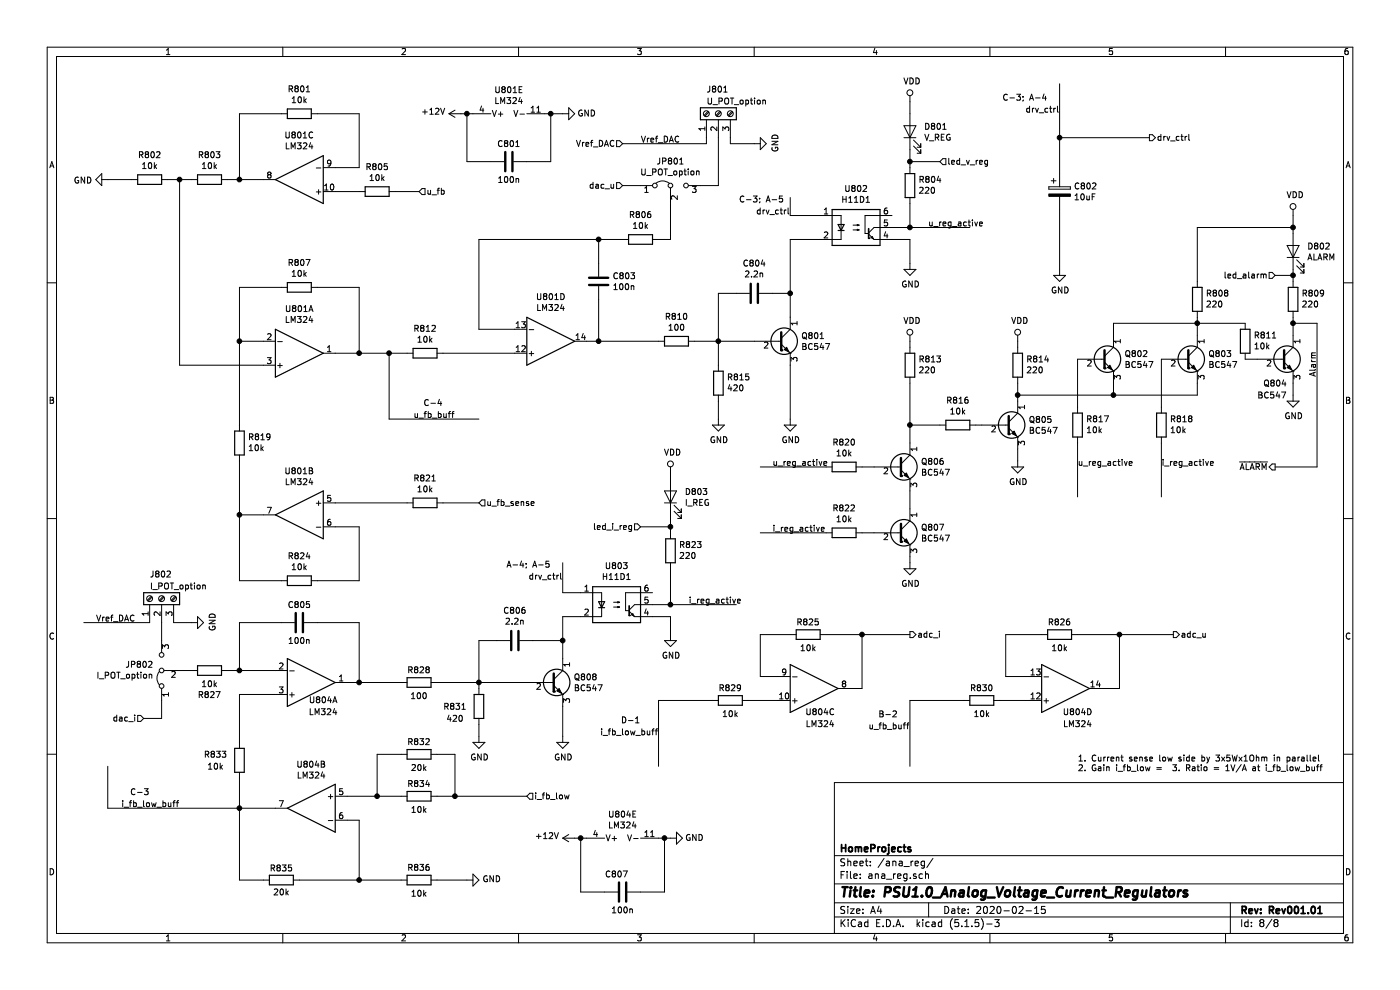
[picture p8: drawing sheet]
EESchema Schematic File Version 4
EELAYER 30 0
EELAYER END
$Descr A4 11693 8268
encoding utf-8
Sheet 8 8
Title "PSU1.0_Analog_Voltage_Current_Regulators"
Date "2020-02-15"
Rev "Rev001.01"
Comp "HomeProjects"
Comment1 ""
Comment2 ""
Comment3 ""
Comment4 ""
$EndDescr
$Comp
L Device:R R805
U 1 1
P 3150 1600
F 0 "R805" V 2943 1600 50  0000 C CNN
F 1 "10k" V 3034 1600 50  0000 C CNN
F 2 "Resistor_THT:R_Axial_DIN0309_L9.0mm_D3.2mm_P12.70mm_Horizontal" V 3080 1600 50  0001 C CNN
F 3 "~" H 3150 1600 50  0001 C CNN
	1    3150 1600
	0    1    1    0   
$EndComp
$Comp
L Device:R R812
U 1 1
P 3550 2950
F 0 "R812" V 3343 2950 50  0000 C CNN
F 1 "10k" V 3434 2950 50  0000 C CNN
F 2 "Resistor_THT:R_Axial_DIN0309_L9.0mm_D3.2mm_P12.70mm_Horizontal" V 3480 2950 50  0001 C CNN
F 3 "~" H 3550 2950 50  0001 C CNN
	1    3550 2950
	0    1    1    0   
$EndComp
$Comp
L Device:R R810
U 1 1
P 5650 2850
F 0 "R810" V 5443 2850 50  0000 C CNN
F 1 "100" V 5534 2850 50  0000 C CNN
F 2 "Resistor_THT:R_Axial_DIN0309_L9.0mm_D3.2mm_P12.70mm_Horizontal" V 5580 2850 50  0001 C CNN
F 3 "~" H 5650 2850 50  0001 C CNN
	1    5650 2850
	0    1    1    0   
$EndComp
$Comp
L Device:R R806
U 1 1
P 5350 2000
F 0 "R806" V 5143 2000 50  0000 C CNN
F 1 "10k" V 5234 2000 50  0000 C CNN
F 2 "Resistor_THT:R_Axial_DIN0309_L9.0mm_D3.2mm_P12.70mm_Horizontal" V 5280 2000 50  0001 C CNN
F 3 "~" H 5350 2000 50  0001 C CNN
	1    5350 2000
	0    1    1    0   
$EndComp
$Comp
L Device:C C803
U 1 1
P 5000 2350
F 0 "C803" H 5115 2396 50  0000 L CNN
F 1 "100n" H 5115 2305 50  0000 L CNN
F 2 "Capacitor_THT:C_Axial_L5.1mm_D3.1mm_P7.50mm_Horizontal" H 5038 2200 50  0001 C CNN
F 3 "~" H 5000 2350 50  0001 C CNN
	1    5000 2350
	1    0    0    -1  
$EndComp
$Comp
L Device:R R815
U 1 1
P 6000 3200
F 0 "R815" H 5930 3154 50  0000 R CNN
F 1 "420" H 5930 3245 50  0000 R CNN
F 2 "Resistor_THT:R_Axial_DIN0309_L9.0mm_D3.2mm_P12.70mm_Horizontal" V 5930 3200 50  0001 C CNN
F 3 "~" H 6000 3200 50  0001 C CNN
	1    6000 3200
	-1   0    0    1   
$EndComp
$Comp
L power:GND #PWR0812
U 1 1
P 6000 3500
F 0 "#PWR0812" H 6000 3250 50  0001 C CNN
F 1 "GND" H 6005 3327 50  0000 C CNN
F 2 "" H 6000 3500 50  0001 C CNN
F 3 "" H 6000 3500 50  0001 C CNN
	1    6000 3500
	1    0    0    -1  
$EndComp
Wire Wire Line
	6000 3350 6000 3500
Wire Wire Line
	6000 3050 6000 2850
Wire Wire Line
	3400 2950 3250 2950
$Comp
L Device:R R803
U 1 1
P 1750 1500
F 0 "R803" V 1543 1500 50  0000 C CNN
F 1 "10k" V 1634 1500 50  0000 C CNN
F 2 "Resistor_THT:R_Axial_DIN0309_L9.0mm_D3.2mm_P12.70mm_Horizontal" V 1680 1500 50  0001 C CNN
F 3 "~" H 1750 1500 50  0001 C CNN
	1    1750 1500
	0    1    1    0   
$EndComp
$Comp
L Device:R R801
U 1 1
P 2500 950
F 0 "R801" V 2293 950 50  0000 C CNN
F 1 "10k" V 2384 950 50  0000 C CNN
F 2 "Resistor_THT:R_Axial_DIN0309_L9.0mm_D3.2mm_P12.70mm_Horizontal" V 2430 950 50  0001 C CNN
F 3 "~" H 2500 950 50  0001 C CNN
	1    2500 950 
	0    1    1    0   
$EndComp
$Comp
L Device:R R802
U 1 1
P 1250 1500
F 0 "R802" V 1043 1500 50  0000 C CNN
F 1 "10k" V 1134 1500 50  0000 C CNN
F 2 "Resistor_THT:R_Axial_DIN0309_L9.0mm_D3.2mm_P12.70mm_Horizontal" V 1180 1500 50  0001 C CNN
F 3 "~" H 1250 1500 50  0001 C CNN
	1    1250 1500
	0    1    1    0   
$EndComp
$Comp
L power:GND #PWR0805
U 1 1
P 900 1500
F 0 "#PWR0805" H 900 1250 50  0001 C CNN
F 1 "GND" V 905 1372 50  0000 R CNN
F 2 "" H 900 1500 50  0001 C CNN
F 3 "" H 900 1500 50  0001 C CNN
	1    900  1500
	0    1    1    0   
$EndComp
Wire Wire Line
	1100 1500 900  1500
$Comp
L Device:R R821
U 1 1
P 3550 4200
F 0 "R821" V 3343 4200 50  0000 C CNN
F 1 "10k" V 3434 4200 50  0000 C CNN
F 2 "Resistor_THT:R_Axial_DIN0309_L9.0mm_D3.2mm_P12.70mm_Horizontal" V 3480 4200 50  0001 C CNN
F 3 "~" H 3550 4200 50  0001 C CNN
	1    3550 4200
	0    1    1    0   
$EndComp
$Comp
L Device:R R824
U 1 1
P 2500 4850
F 0 "R824" V 2293 4850 50  0000 C CNN
F 1 "10k" V 2384 4850 50  0000 C CNN
F 2 "Resistor_THT:R_Axial_DIN0309_L9.0mm_D3.2mm_P12.70mm_Horizontal" V 2430 4850 50  0001 C CNN
F 3 "~" H 2500 4850 50  0001 C CNN
	1    2500 4850
	0    1    1    0   
$EndComp
$Comp
L Device:R R819
U 1 1
P 2000 3700
F 0 "R819" H 1930 3654 50  0000 R CNN
F 1 "10k" H 1930 3745 50  0000 R CNN
F 2 "Resistor_THT:R_Axial_DIN0309_L9.0mm_D3.2mm_P12.70mm_Horizontal" V 1930 3700 50  0001 C CNN
F 3 "~" H 2000 3700 50  0001 C CNN
	1    2000 3700
	-1   0    0    1   
$EndComp
$Comp
L Device:R R807
U 1 1
P 2500 2400
F 0 "R807" V 2293 2400 50  0000 C CNN
F 1 "10k" V 2384 2400 50  0000 C CNN
F 2 "Resistor_THT:R_Axial_DIN0309_L9.0mm_D3.2mm_P12.70mm_Horizontal" V 2430 2400 50  0001 C CNN
F 3 "~" H 2500 2400 50  0001 C CNN
	1    2500 2400
	0    1    1    0   
$EndComp
Connection ~ 3250 2950
$Comp
L Transistor_BJT:BC547 Q801
U 1 1
P 6500 2850
F 0 "Q801" H 6691 2896 50  0000 L CNN
F 1 "BC547" H 6691 2805 50  0000 L CNN
F 2 "Package_TO_SOT_THT:TO-92_Inline" H 6700 2775 50  0001 L CIN
F 3 "http://www.fairchildsemi.com/ds/BC/BC547.pdf" H 6500 2850 50  0001 L CNN
	1    6500 2850
	1    0    0    -1  
$EndComp
$Comp
L Device:CP C802
U 1 1
P 8850 1600
F 0 "C802" H 8968 1646 50  0000 L CNN
F 1 "10uF" H 8968 1555 50  0000 L CNN
F 2 "Capacitor_THT:CP_Radial_D5.0mm_P2.00mm" H 8888 1450 50  0001 C CNN
F 3 "https://store.comet.bg/download-file.php?id=10106" H 8850 1600 50  0001 C CNN
	1    8850 1600
	1    0    0    -1  
$EndComp
$Comp
L Device:C C804
U 1 1
P 6300 2450
F 0 "C804" V 6048 2450 50  0000 C CNN
F 1 "2.2n" V 6139 2450 50  0000 C CNN
F 2 "Capacitor_THT:C_Axial_L5.1mm_D3.1mm_P7.50mm_Horizontal" H 6338 2300 50  0001 C CNN
F 3 "~" H 6300 2450 50  0001 C CNN
	1    6300 2450
	0    1    1    0   
$EndComp
$Comp
L power:GND #PWR0813
U 1 1
P 6600 3500
F 0 "#PWR0813" H 6600 3250 50  0001 C CNN
F 1 "GND" H 6605 3327 50  0000 C CNN
F 2 "" H 6600 3500 50  0001 C CNN
F 3 "" H 6600 3500 50  0001 C CNN
	1    6600 3500
	1    0    0    -1  
$EndComp
Wire Wire Line
	6600 3500 6600 3050
Wire Wire Line
	6300 2850 6000 2850
Connection ~ 6000 2850
Wire Wire Line
	6450 2450 6600 2450
Wire Wire Line
	6600 2450 6600 2650
Wire Wire Line
	6150 2450 6000 2450
Wire Wire Line
	6000 2450 6000 2850
$Comp
L power:GND #PWR0808
U 1 1
P 8850 2250
F 0 "#PWR0808" H 8850 2000 50  0001 C CNN
F 1 "GND" H 8855 2077 50  0000 C CNN
F 2 "" H 8850 2250 50  0001 C CNN
F 3 "" H 8850 2250 50  0001 C CNN
	1    8850 2250
	1    0    0    -1  
$EndComp
Wire Wire Line
	8850 1750 8850 2250
$Comp
L Device:R R835
U 1 1
P 2350 7350
F 0 "R835" V 2250 7350 50  0000 C CNN
F 1 "20k" V 2450 7350 50  0000 C CNN
F 2 "Resistor_THT:R_Axial_DIN0309_L9.0mm_D3.2mm_P12.70mm_Horizontal" V 2280 7350 50  0001 C CNN
F 3 "~" H 2350 7350 50  0001 C CNN
	1    2350 7350
	0    1    1    0   
$EndComp
$Comp
L Device:R R834
U 1 1
P 3500 6650
F 0 "R834" V 3600 6650 50  0000 C CNN
F 1 "10k" V 3384 6650 50  0000 C CNN
F 2 "Resistor_THT:R_Axial_DIN0309_L9.0mm_D3.2mm_P12.70mm_Horizontal" V 3430 6650 50  0001 C CNN
F 3 "~" H 3500 6650 50  0001 C CNN
	1    3500 6650
	0    -1   -1   0   
$EndComp
$Comp
L Device:R R832
U 1 1
P 3500 6300
F 0 "R832" V 3600 6300 50  0000 C CNN
F 1 "20k" V 3384 6300 50  0000 C CNN
F 2 "Resistor_THT:R_Axial_DIN0309_L9.0mm_D3.2mm_P12.70mm_Horizontal" V 3430 6300 50  0001 C CNN
F 3 "~" H 3500 6300 50  0001 C CNN
	1    3500 6300
	0    -1   -1   0   
$EndComp
$Comp
L Device:R R836
U 1 1
P 3500 7350
F 0 "R836" V 3600 7350 50  0000 C CNN
F 1 "10k" V 3384 7350 50  0000 C CNN
F 2 "Resistor_THT:R_Axial_DIN0309_L9.0mm_D3.2mm_P12.70mm_Horizontal" V 3430 7350 50  0001 C CNN
F 3 "~" H 3500 7350 50  0001 C CNN
	1    3500 7350
	0    -1   -1   0   
$EndComp
Wire Wire Line
	3350 6300 3150 6300
Wire Wire Line
	3150 6300 3150 6650
Wire Wire Line
	3150 6650 3350 6650
Wire Wire Line
	2200 7350 2000 7350
$Comp
L Device:R R833
U 1 1
P 2000 6350
F 0 "R833" H 1800 6400 50  0000 C CNN
F 1 "10k" H 1800 6300 50  0000 C CNN
F 2 "Resistor_THT:R_Axial_DIN0309_L9.0mm_D3.2mm_P12.70mm_Horizontal" V 1930 6350 50  0001 C CNN
F 3 "~" H 2000 6350 50  0001 C CNN
	1    2000 6350
	1    0    0    -1  
$EndComp
$Comp
L Device:R R828
U 1 1
P 3500 5700
F 0 "R828" V 3600 5700 50  0000 C CNN
F 1 "100" V 3384 5700 50  0000 C CNN
F 2 "Resistor_THT:R_Axial_DIN0309_L9.0mm_D3.2mm_P12.70mm_Horizontal" V 3430 5700 50  0001 C CNN
F 3 "~" H 3500 5700 50  0001 C CNN
	1    3500 5700
	0    -1   -1   0   
$EndComp
$Comp
L Device:R R831
U 1 1
P 4000 5900
F 0 "R831" H 3800 5900 50  0000 C CNN
F 1 "420" H 3800 5800 50  0000 C CNN
F 2 "Resistor_THT:R_Axial_DIN0309_L9.0mm_D3.2mm_P12.70mm_Horizontal" V 3930 5900 50  0001 C CNN
F 3 "~" H 4000 5900 50  0001 C CNN
	1    4000 5900
	1    0    0    -1  
$EndComp
$Comp
L power:GND #PWR0819
U 1 1
P 4000 6150
F 0 "#PWR0819" H 4000 5900 50  0001 C CNN
F 1 "GND" H 4005 5977 50  0000 C CNN
F 2 "" H 4000 6150 50  0001 C CNN
F 3 "" H 4000 6150 50  0001 C CNN
	1    4000 6150
	1    0    0    -1  
$EndComp
Wire Wire Line
	3650 5700 4000 5700
Wire Wire Line
	4000 5700 4000 5750
Wire Wire Line
	4000 6050 4000 6150
Wire Wire Line
	3650 6300 3800 6300
Wire Wire Line
	3800 6300 3800 6650
Wire Wire Line
	3800 6650 3650 6650
Connection ~ 3800 6650
$Comp
L Transistor_BJT:BC547 Q808
U 1 1
P 4600 5700
F 0 "Q808" H 4791 5746 50  0000 L CNN
F 1 "BC547" H 4791 5655 50  0000 L CNN
F 2 "Package_TO_SOT_THT:TO-92_Inline" H 4800 5625 50  0001 L CIN
F 3 "http://www.fairchildsemi.com/ds/BC/BC547.pdf" H 4600 5700 50  0001 L CNN
	1    4600 5700
	1    0    0    -1  
$EndComp
$Comp
L Device:C C806
U 1 1
P 4300 5350
F 0 "C806" V 4048 5350 50  0000 C CNN
F 1 "2.2n" V 4139 5350 50  0000 C CNN
F 2 "Capacitor_THT:C_Axial_L5.1mm_D3.1mm_P7.50mm_Horizontal" H 4338 5200 50  0001 C CNN
F 3 "~" H 4300 5350 50  0001 C CNN
	1    4300 5350
	0    1    1    0   
$EndComp
Wire Wire Line
	4400 5700 4000 5700
Connection ~ 4000 5700
$Comp
L power:GND #PWR0820
U 1 1
P 4700 6150
F 0 "#PWR0820" H 4700 5900 50  0001 C CNN
F 1 "GND" H 4705 5977 50  0000 C CNN
F 2 "" H 4700 6150 50  0001 C CNN
F 3 "" H 4700 6150 50  0001 C CNN
	1    4700 6150
	1    0    0    -1  
$EndComp
Wire Wire Line
	4700 5900 4700 6150
Wire Wire Line
	4450 5350 4700 5350
Wire Wire Line
	4700 5350 4700 5500
Wire Wire Line
	4150 5350 4000 5350
Wire Wire Line
	4000 5350 4000 5700
$Comp
L Device:C C805
U 1 1
P 2500 5200
F 0 "C805" V 2350 5200 50  0000 C CNN
F 1 "100n" V 2650 5200 50  0000 C CNN
F 2 "Capacitor_THT:C_Axial_L5.1mm_D3.1mm_P7.50mm_Horizontal" H 2538 5050 50  0001 C CNN
F 3 "~" H 2500 5200 50  0001 C CNN
	1    2500 5200
	0    1    1    0   
$EndComp
$Comp
L Device:R R827
U 1 1
P 1750 5600
F 0 "R827" V 1543 5600 50  0000 C CNN
F 1 "10k" V 1634 5600 50  0000 C CNN
F 2 "Resistor_THT:R_Axial_DIN0309_L9.0mm_D3.2mm_P12.70mm_Horizontal" V 1680 5600 50  0001 C CNN
F 3 "~" H 1750 5600 50  0001 C CNN
	1    1750 5600
	0    -1   -1   0   
$EndComp
Text HLabel 1200 6000 0    50   Input ~ 0
dac_i
Text HLabel 5200 1550 0    50   Input ~ 0
dac_u
Text HLabel 3500 1600 2    50   Input ~ 0
u_fb
Text HLabel 4000 4200 2    50   Input ~ 0
u_fb_sense
Wire Wire Line
	4000 4200 3700 4200
$Comp
L power:GND #PWR0823
U 1 1
P 3900 7350
F 0 "#PWR0823" H 3900 7100 50  0001 C CNN
F 1 "GND" V 3905 7222 50  0000 R CNN
F 2 "" H 3900 7350 50  0001 C CNN
F 3 "" H 3900 7350 50  0001 C CNN
	1    3900 7350
	0    -1   -1   0   
$EndComp
Wire Wire Line
	3900 7350 3650 7350
$Comp
L power:GND #PWR0822
U 1 1
P 5600 7000
F 0 "#PWR0822" H 5600 6750 50  0001 C CNN
F 1 "GND" V 5600 6800 50  0000 C CNN
F 2 "" H 5600 7000 50  0001 C CNN
F 3 "" H 5600 7000 50  0001 C CNN
	1    5600 7000
	0    -1   -1   0   
$EndComp
Wire Wire Line
	5500 7000 5550 7000
$Comp
L Device:C C807
U 1 1
P 5200 7450
F 0 "C807" V 5050 7400 50  0000 C CNN
F 1 "100n" V 5350 7450 50  0000 C CNN
F 2 "Capacitor_THT:C_Axial_L5.1mm_D3.1mm_P7.50mm_Horizontal" H 5238 7300 50  0001 C CNN
F 3 "~" H 5200 7450 50  0001 C CNN
	1    5200 7450
	0    1    1    0   
$EndComp
$Comp
L power:GND #PWR0803
U 1 1
P 4700 950
F 0 "#PWR0803" H 4700 700 50  0001 C CNN
F 1 "GND" V 4700 750 50  0000 C CNN
F 2 "" H 4700 950 50  0001 C CNN
F 3 "" H 4700 950 50  0001 C CNN
	1    4700 950 
	0    -1   -1   0   
$EndComp
$Comp
L Device:C C801
U 1 1
P 4250 1350
F 0 "C801" V 4100 1350 50  0000 C CNN
F 1 "100n" V 4400 1350 50  0000 C CNN
F 2 "Capacitor_THT:C_Axial_L5.1mm_D3.1mm_P7.50mm_Horizontal" H 4288 1200 50  0001 C CNN
F 3 "~" H 4250 1350 50  0001 C CNN
	1    4250 1350
	0    1    1    0   
$EndComp
Wire Wire Line
	4550 950  4600 950 
Wire Wire Line
	4400 1350 4600 1350
Wire Wire Line
	4600 1350 4600 950 
Connection ~ 4600 950 
Wire Wire Line
	4600 950  4700 950 
Wire Wire Line
	3850 950  3900 950 
Wire Wire Line
	4100 1350 3900 1350
Wire Wire Line
	3900 1350 3900 950 
Connection ~ 3900 950 
Wire Wire Line
	3900 950  3950 950 
Wire Wire Line
	5050 7450 4850 7450
Wire Wire Line
	4850 7450 4850 7000
Wire Wire Line
	4850 7000 4900 7000
Wire Wire Line
	4800 7000 4850 7000
Connection ~ 4850 7000
Wire Wire Line
	5350 7450 5550 7450
Wire Wire Line
	5550 7450 5550 7000
Connection ~ 5550 7000
Wire Wire Line
	5550 7000 5600 7000
Text HLabel 4400 6650 2    50   Input ~ 0
i_fb_low
Wire Wire Line
	3800 6650 4400 6650
$Comp
L Device:R R825
U 1 1
P 6750 5300
F 0 "R825" V 6850 5300 50  0000 C CNN
F 1 "10k" V 6634 5300 50  0000 C CNN
F 2 "Resistor_THT:R_Axial_DIN0309_L9.0mm_D3.2mm_P12.70mm_Horizontal" V 6680 5300 50  0001 C CNN
F 3 "~" H 6750 5300 50  0001 C CNN
	1    6750 5300
	0    -1   -1   0   
$EndComp
$Comp
L Device:R R826
U 1 1
P 8850 5300
F 0 "R826" V 8950 5300 50  0000 C CNN
F 1 "10k" V 8734 5300 50  0000 C CNN
F 2 "Resistor_THT:R_Axial_DIN0309_L9.0mm_D3.2mm_P12.70mm_Horizontal" V 8780 5300 50  0001 C CNN
F 3 "~" H 8850 5300 50  0001 C CNN
	1    8850 5300
	0    -1   -1   0   
$EndComp
$Comp
L Device:R R829
U 1 1
P 6100 5850
F 0 "R829" V 6200 5850 50  0000 C CNN
F 1 "10k" V 5984 5850 50  0000 C CNN
F 2 "Resistor_THT:R_Axial_DIN0309_L9.0mm_D3.2mm_P12.70mm_Horizontal" V 6030 5850 50  0001 C CNN
F 3 "~" H 6100 5850 50  0001 C CNN
	1    6100 5850
	0    -1   -1   0   
$EndComp
$Comp
L Device:R R830
U 1 1
P 8200 5850
F 0 "R830" V 8300 5850 50  0000 C CNN
F 1 "10k" V 8084 5850 50  0000 C CNN
F 2 "Resistor_THT:R_Axial_DIN0309_L9.0mm_D3.2mm_P12.70mm_Horizontal" V 8130 5850 50  0001 C CNN
F 3 "~" H 8200 5850 50  0001 C CNN
	1    8200 5850
	0    -1   -1   0   
$EndComp
Wire Wire Line
	8600 5850 8350 5850
Wire Wire Line
	6500 5850 6250 5850
Text HLabel 9800 5300 2    50   Output ~ 0
adc_u
Text HLabel 7600 5300 2    50   Output ~ 0
adc_i
Wire Wire Line
	900  6750 900  6400
Text Label 1500 6750 2    50   ~ 0
i_fb_low_buff
Wire Wire Line
	5950 5850 5500 5850
Wire Wire Line
	5500 5850 5500 6400
Text Label 5500 6150 2    50   ~ 0
i_fb_low_buff
Wire Wire Line
	8050 5850 7600 5850
Wire Wire Line
	7600 5850 7600 6400
Text Label 7600 6100 2    50   ~ 0
u_fb_buff
Wire Wire Line
	3250 2950 3250 3500
Wire Wire Line
	3250 3500 4000 3500
Text Label 3800 3500 2    50   ~ 0
u_fb_buff
$Comp
L Isolator:4N25 U802
U 1 1
P 7150 1900
F 0 "U802" H 7150 2225 50  0000 C CNN
F 1 "H11D1" H 7150 2134 50  0000 C CNN
F 2 "Package_DIP:DIP-6_W7.62mm_Socket_LongPads" H 6950 1700 50  0001 L CIN
F 3 "https://www.vishay.com/docs/83725/4n25.pdf" H 7150 1900 50  0001 L CNN
	1    7150 1900
	1    0    0    -1  
$EndComp
$Comp
L Isolator:4N25 U803
U 1 1
P 5150 5050
F 0 "U803" H 5150 5375 50  0000 C CNN
F 1 "H11D1" H 5150 5284 50  0000 C CNN
F 2 "Package_DIP:DIP-6_W7.62mm_Socket_LongPads" H 4950 4850 50  0001 L CIN
F 3 "https://www.vishay.com/docs/83725/4n25.pdf" H 5150 5050 50  0001 L CNN
	1    5150 5050
	1    0    0    -1  
$EndComp
$Comp
L power:GND #PWR0818
U 1 1
P 5600 5300
F 0 "#PWR0818" H 5600 5050 50  0001 C CNN
F 1 "GND" H 5605 5127 50  0000 C CNN
F 2 "" H 5600 5300 50  0001 C CNN
F 3 "" H 5600 5300 50  0001 C CNN
	1    5600 5300
	1    0    0    -1  
$EndComp
Wire Wire Line
	4850 5150 4700 5150
Wire Wire Line
	4700 5150 4700 5350
Connection ~ 4700 5350
Wire Wire Line
	4850 4950 4700 4950
Wire Wire Line
	4700 4950 4700 4700
Wire Wire Line
	6850 2000 6600 2000
Connection ~ 6600 2450
$Comp
L power:GND #PWR0807
U 1 1
P 7600 2200
F 0 "#PWR0807" H 7600 1950 50  0001 C CNN
F 1 "GND" H 7605 2027 50  0000 C CNN
F 2 "" H 7600 2200 50  0001 C CNN
F 3 "" H 7600 2200 50  0001 C CNN
	1    7600 2200
	1    0    0    -1  
$EndComp
Wire Wire Line
	7450 2000 7600 2000
Wire Wire Line
	7600 2000 7600 2200
$Comp
L Device:R R804
U 1 1
P 7600 1550
F 0 "R804" H 7530 1504 50  0000 R CNN
F 1 "220" H 7530 1595 50  0000 R CNN
F 2 "Resistor_THT:R_Axial_DIN0309_L9.0mm_D3.2mm_P12.70mm_Horizontal" V 7530 1550 50  0001 C CNN
F 3 "~" H 7600 1550 50  0001 C CNN
	1    7600 1550
	-1   0    0    1   
$EndComp
Wire Wire Line
	6850 1800 6600 1800
Wire Wire Line
	6600 1650 6600 1800
$Comp
L Device:LED D801
U 1 1
P 7600 1100
F 0 "D801" V 7639 983 50  0000 R CNN
F 1 "V_REG" V 7548 983 50  0000 R CNN
F 2 "TerminalBlock_MetzConnect:TerminalBlock_MetzConnect_Type059_RT06302HBWC_1x02_P3.50mm_Horizontal" H 7600 1100 50  0001 C CNN
F 3 "~" H 7600 1100 50  0001 C CNN
	1    7600 1100
	0    -1   -1   0   
$EndComp
Wire Wire Line
	7600 1250 7600 1350
Wire Wire Line
	7600 1700 7600 1900
Wire Wire Line
	7600 1900 7450 1900
$Comp
L power:VDD #PWR0801
U 1 1
P 7600 850
F 0 "#PWR0801" H 7600 700 50  0001 C CNN
F 1 "VDD" H 7617 1023 50  0000 C CNN
F 2 "" H 7600 850 50  0001 C CNN
F 3 "" H 7600 850 50  0001 C CNN
	1    7600 850 
	1    0    0    -1  
$EndComp
Wire Wire Line
	7600 850  7600 950 
$Comp
L Device:R R823
U 1 1
P 5600 4600
F 0 "R823" H 5530 4554 50  0000 R CNN
F 1 "220" H 5530 4645 50  0000 R CNN
F 2 "Resistor_THT:R_Axial_DIN0309_L9.0mm_D3.2mm_P12.70mm_Horizontal" V 5530 4600 50  0001 C CNN
F 3 "~" H 5600 4600 50  0001 C CNN
	1    5600 4600
	-1   0    0    1   
$EndComp
$Comp
L Device:LED D803
U 1 1
P 5600 4150
F 0 "D803" V 5639 4032 50  0000 R CNN
F 1 "I_REG" V 5548 4032 50  0000 R CNN
F 2 "TerminalBlock_MetzConnect:TerminalBlock_MetzConnect_Type059_RT06302HBWC_1x02_P3.50mm_Horizontal" H 5600 4150 50  0001 C CNN
F 3 "~" H 5600 4150 50  0001 C CNN
	1    5600 4150
	0    -1   -1   0   
$EndComp
Wire Wire Line
	5600 5150 5600 5300
Wire Wire Line
	5450 5150 5600 5150
Wire Wire Line
	5450 5050 5600 5050
Wire Wire Line
	5600 5050 5600 4750
Wire Wire Line
	5600 4450 5600 4400
$Comp
L power:VDD #PWR0815
U 1 1
P 5600 3950
F 0 "#PWR0815" H 5600 3800 50  0001 C CNN
F 1 "VDD" H 5617 4123 50  0000 C CNN
F 2 "" H 5600 3950 50  0001 C CNN
F 3 "" H 5600 3950 50  0001 C CNN
	1    5600 3950
	1    0    0    -1  
$EndComp
Wire Wire Line
	5600 3950 5600 4000
Text Label 6600 1800 2    50   ~ 0
drv_ctrl
Text Label 4700 4850 2    50   ~ 0
drv_ctrl
Text HLabel 9600 1150 2    50   Output ~ 0
drv_ctrl
Wire Wire Line
	9600 1150 8850 1150
Wire Wire Line
	8850 1150 8850 1450
Wire Wire Line
	8850 1150 8850 700 
Connection ~ 8850 1150
Text Label 8850 950  2    50   ~ 0
drv_ctrl
Text Notes 9000 6450 0    50   ~ 0
1. Current sense low side by 3x5Wx1Ohm in parallel\n2. Gain i_fb_low =  3. Ratio = 1V/A at i_fb_low_buff
Text Notes 1250 6650 2    50   ~ 0
C-3
Text Notes 5350 6050 2    50   ~ 0
D-1
Text Notes 6550 1700 2    50   ~ 0
C-3; A-5
Text Notes 8750 850  2    50   ~ 0
C-3; A-4
Text Notes 4600 4750 2    50   ~ 0
A-4; A-5
Text Notes 7500 6000 2    50   ~ 0
B-2
Text Notes 3700 3400 2    50   ~ 0
C-4
$Comp
L Amplifier_Operational:LM324 U801
U 1 1
P 2500 2950
F 0 "U801" H 2500 2583 50  0000 C CNN
F 1 "LM324" H 2500 2674 50  0000 C CNN
F 2 "Package_DIP:DIP-14_W7.62mm_Socket_LongPads" H 2450 3050 50  0001 C CNN
F 3 "http://www.ti.com/lit/ds/symlink/lm2902-n.pdf" H 2550 3150 50  0001 C CNN
	1    2500 2950
	1    0    0    1   
$EndComp
Wire Wire Line
	1400 1500 1500 1500
Wire Wire Line
	1500 3050 1500 1500
Connection ~ 1500 1500
Wire Wire Line
	1500 1500 1600 1500
$Comp
L Amplifier_Operational:LM324 U801
U 5 1
P 4250 850
F 0 "U801" V 4345 850 50  0000 C CNN
F 1 "LM324" V 4254 850 50  0000 C CNN
F 2 "Package_DIP:DIP-14_W7.62mm_Socket_LongPads" H 4200 950 50  0001 C CNN
F 3 "http://www.ti.com/lit/ds/symlink/lm2902-n.pdf" H 4300 1050 50  0001 C CNN
	5    4250 850 
	0    -1   -1   0   
$EndComp
$Comp
L Amplifier_Operational:LM324 U801
U 3 1
P 2500 1500
F 0 "U801" H 2500 1133 50  0000 C CNN
F 1 "LM324" H 2500 1224 50  0000 C CNN
F 2 "Package_DIP:DIP-14_W7.62mm_Socket_LongPads" H 2450 1600 50  0001 C CNN
F 3 "http://www.ti.com/lit/ds/symlink/lm2902-n.pdf" H 2550 1700 50  0001 C CNN
	3    2500 1500
	-1   0    0    1   
$EndComp
Wire Wire Line
	1900 1500 2000 1500
Wire Wire Line
	2650 950  3000 950 
Wire Wire Line
	3000 950  3000 1400
Wire Wire Line
	3000 1400 2800 1400
Wire Wire Line
	2350 950  2000 950 
Wire Wire Line
	2000 950  2000 1500
Connection ~ 2000 1500
Wire Wire Line
	2000 1500 2200 1500
$Comp
L Amplifier_Operational:LM324 U801
U 4 1
P 4600 2850
F 0 "U801" H 4600 2483 50  0000 C CNN
F 1 "LM324" H 4600 2574 50  0000 C CNN
F 2 "Package_DIP:DIP-14_W7.62mm_Socket_LongPads" H 4550 2950 50  0001 C CNN
F 3 "http://www.ti.com/lit/ds/symlink/lm2902-n.pdf" H 4650 3050 50  0001 C CNN
	4    4600 2850
	1    0    0    1   
$EndComp
Wire Wire Line
	4300 2950 3700 2950
Wire Wire Line
	4300 2750 4000 2750
Wire Wire Line
	4000 2000 4000 2750
Wire Wire Line
	5800 2850 6000 2850
Wire Wire Line
	6600 2000 6600 2450
$Comp
L Amplifier_Operational:LM324 U801
U 2 1
P 2500 4300
F 0 "U801" H 2500 4667 50  0000 C CNN
F 1 "LM324" H 2500 4576 50  0000 C CNN
F 2 "Package_DIP:DIP-14_W7.62mm_Socket_LongPads" H 2450 4400 50  0001 C CNN
F 3 "http://www.ti.com/lit/ds/symlink/lm2902-n.pdf" H 2550 4500 50  0001 C CNN
	2    2500 4300
	-1   0    0    -1  
$EndComp
$Comp
L Amplifier_Operational:LM324 U804
U 5 1
P 5200 6900
F 0 "U804" V 5295 6900 50  0000 C CNN
F 1 "LM324" V 5204 6900 50  0000 C CNN
F 2 "" H 5150 7000 50  0001 C CNN
F 3 "http://www.ti.com/lit/ds/symlink/lm2902-n.pdf" H 5250 7100 50  0001 C CNN
	5    5200 6900
	0    -1   -1   0   
$EndComp
$Comp
L Amplifier_Operational:LM324 U804
U 1 1
P 2600 5700
F 0 "U804" H 2700 5850 50  0000 C CNN
F 1 "LM324" H 2700 5950 50  0000 C CNN
F 2 "Package_DIP:DIP-14_W7.62mm_Socket_LongPads" H 2550 5800 50  0001 C CNN
F 3 "http://www.ti.com/lit/ds/symlink/lm2902-n.pdf" H 2650 5900 50  0001 C CNN
	1    2600 5700
	1    0    0    1   
$EndComp
$Comp
L Amplifier_Operational:LM324 U804
U 2 1
P 2600 6750
F 0 "U804" H 2600 7117 50  0000 C CNN
F 1 "LM324" H 2600 7026 50  0000 C CNN
F 2 "Package_DIP:DIP-14_W7.62mm_Socket_LongPads" H 2550 6850 50  0001 C CNN
F 3 "http://www.ti.com/lit/ds/symlink/lm2902-n.pdf" H 2650 6950 50  0001 C CNN
	2    2600 6750
	-1   0    0    -1  
$EndComp
$Comp
L Amplifier_Operational:LM324 U804
U 3 1
P 6800 5750
F 0 "U804" H 6850 5950 50  0000 C CNN
F 1 "LM324" H 6850 6050 50  0000 C CNN
F 2 "Package_DIP:DIP-14_W7.62mm_Socket_LongPads" H 6750 5850 50  0001 C CNN
F 3 "http://www.ti.com/lit/ds/symlink/lm2902-n.pdf" H 6850 5950 50  0001 C CNN
	3    6800 5750
	1    0    0    1   
$EndComp
$Comp
L Amplifier_Operational:LM324 U804
U 4 1
P 8900 5750
F 0 "U804" H 9000 5950 50  0000 C CNN
F 1 "LM324" H 9000 6050 50  0000 C CNN
F 2 "Package_DIP:DIP-14_W7.62mm_Socket_LongPads" H 8850 5850 50  0001 C CNN
F 3 "http://www.ti.com/lit/ds/symlink/lm2902-n.pdf" H 8950 5950 50  0001 C CNN
	4    8900 5750
	1    0    0    1   
$EndComp
Wire Wire Line
	2800 2950 3000 2950
Wire Wire Line
	2200 2850 2000 2850
Wire Wire Line
	2200 3050 1500 3050
Wire Wire Line
	2350 2400 2000 2400
Wire Wire Line
	2000 2400 2000 2850
Wire Wire Line
	2650 2400 3000 2400
Wire Wire Line
	3000 2400 3000 2950
Connection ~ 3000 2950
Wire Wire Line
	3000 2950 3250 2950
Wire Wire Line
	2000 3550 2000 2850
Connection ~ 2000 2850
Wire Wire Line
	2200 4300 2000 4300
Wire Wire Line
	2000 4300 2000 3850
Wire Wire Line
	2350 4850 2000 4850
Wire Wire Line
	2000 4850 2000 4300
Connection ~ 2000 4300
Wire Wire Line
	2800 4400 3000 4400
Wire Wire Line
	3000 4400 3000 4850
Wire Wire Line
	2650 4850 3000 4850
Wire Wire Line
	3400 4200 2800 4200
Wire Wire Line
	2300 5600 2000 5600
Wire Wire Line
	2300 5800 2000 5800
Wire Wire Line
	2000 5800 2000 6200
Wire Wire Line
	2000 6500 2000 6750
Connection ~ 2000 6750
Wire Wire Line
	2000 6750 2300 6750
Wire Wire Line
	900  6750 2000 6750
Wire Wire Line
	2000 6750 2000 7350
Wire Wire Line
	2900 6850 3000 6850
Wire Wire Line
	3000 6850 3000 7350
Connection ~ 3000 7350
Wire Wire Line
	3000 7350 2500 7350
Wire Wire Line
	3000 7350 3350 7350
Wire Wire Line
	3150 6650 2900 6650
Connection ~ 3150 6650
Wire Wire Line
	2900 5700 3000 5700
Wire Wire Line
	2350 5200 2000 5200
Wire Wire Line
	2000 5200 2000 5600
Connection ~ 2000 5600
Wire Wire Line
	2000 5600 1900 5600
Wire Wire Line
	2650 5200 3000 5200
Wire Wire Line
	3000 5200 3000 5700
Connection ~ 3000 5700
Wire Wire Line
	3000 5700 3350 5700
Wire Wire Line
	6600 5300 6350 5300
Wire Wire Line
	6350 5300 6350 5650
Wire Wire Line
	6350 5650 6500 5650
Wire Wire Line
	6900 5300 7200 5300
Wire Wire Line
	7200 5300 7200 5750
Wire Wire Line
	7200 5750 7100 5750
Wire Wire Line
	7200 5300 7600 5300
Connection ~ 7200 5300
Wire Wire Line
	8700 5300 8400 5300
Wire Wire Line
	8400 5300 8400 5650
Wire Wire Line
	8400 5650 8600 5650
Wire Wire Line
	9000 5300 9350 5300
Wire Wire Line
	9350 5300 9350 5750
Wire Wire Line
	9350 5750 9200 5750
Wire Wire Line
	9350 5300 9800 5300
Connection ~ 9350 5300
$Comp
L power:+12V #PWR0802
U 1 1
P 3850 950
F 0 "#PWR0802" H 3850 800 50  0001 C CNN
F 1 "+12V" V 3865 1078 50  0000 L CNN
F 2 "" H 3850 950 50  0001 C CNN
F 3 "" H 3850 950 50  0001 C CNN
	1    3850 950 
	0    -1   -1   0   
$EndComp
$Comp
L power:+12V #PWR0821
U 1 1
P 4800 7000
F 0 "#PWR0821" H 4800 6850 50  0001 C CNN
F 1 "+12V" V 4815 7128 50  0000 L CNN
F 2 "" H 4800 7000 50  0001 C CNN
F 3 "" H 4800 7000 50  0001 C CNN
	1    4800 7000
	0    -1   -1   0   
$EndComp
$Comp
L Transistor_BJT:BC547 Q807
U 1 1
P 7500 4450
F 0 "Q807" H 7691 4496 50  0000 L CNN
F 1 "BC547" H 7691 4405 50  0000 L CNN
F 2 "Package_TO_SOT_THT:TO-92_Inline" H 7700 4375 50  0001 L CIN
F 3 "http://www.fairchildsemi.com/ds/BC/BC547.pdf" H 7500 4450 50  0001 L CNN
	1    7500 4450
	1    0    0    -1  
$EndComp
$Comp
L Transistor_BJT:BC547 Q806
U 1 1
P 7500 3900
F 0 "Q806" H 7691 3946 50  0000 L CNN
F 1 "BC547" H 7691 3855 50  0000 L CNN
F 2 "Package_TO_SOT_THT:TO-92_Inline" H 7700 3825 50  0001 L CIN
F 3 "http://www.fairchildsemi.com/ds/BC/BC547.pdf" H 7500 3900 50  0001 L CNN
	1    7500 3900
	1    0    0    -1  
$EndComp
$Comp
L Transistor_BJT:BC547 Q805
U 1 1
P 8400 3550
F 0 "Q805" H 8591 3596 50  0000 L CNN
F 1 "BC547" H 8591 3505 50  0000 L CNN
F 2 "Package_TO_SOT_THT:TO-92_Inline" H 8600 3475 50  0001 L CIN
F 3 "http://www.fairchildsemi.com/ds/BC/BC547.pdf" H 8400 3550 50  0001 L CNN
	1    8400 3550
	1    0    0    -1  
$EndComp
$Comp
L Transistor_BJT:BC547 Q802
U 1 1
P 9200 3000
F 0 "Q802" H 9391 3046 50  0000 L CNN
F 1 "BC547" H 9391 2955 50  0000 L CNN
F 2 "Package_TO_SOT_THT:TO-92_Inline" H 9400 2925 50  0001 L CIN
F 3 "http://www.fairchildsemi.com/ds/BC/BC547.pdf" H 9200 3000 50  0001 L CNN
	1    9200 3000
	1    0    0    -1  
$EndComp
$Comp
L Transistor_BJT:BC547 Q803
U 1 1
P 9900 3000
F 0 "Q803" H 10091 3046 50  0000 L CNN
F 1 "BC547" H 10091 2955 50  0000 L CNN
F 2 "Package_TO_SOT_THT:TO-92_Inline" H 10100 2925 50  0001 L CIN
F 3 "http://www.fairchildsemi.com/ds/BC/BC547.pdf" H 9900 3000 50  0001 L CNN
	1    9900 3000
	1    0    0    -1  
$EndComp
$Comp
L Transistor_BJT:BC547 Q804
U 1 1
P 10700 3000
F 0 "Q804" H 10550 2800 50  0000 L CNN
F 1 "BC547" H 10500 2700 50  0000 L CNN
F 2 "Package_TO_SOT_THT:TO-92_Inline" H 10900 2925 50  0001 L CIN
F 3 "http://www.fairchildsemi.com/ds/BC/BC547.pdf" H 10700 3000 50  0001 L CNN
	1    10700 3000
	1    0    0    -1  
$EndComp
Wire Wire Line
	7600 4100 7600 4250
$Comp
L power:GND #PWR0816
U 1 1
P 7600 4700
F 0 "#PWR0816" H 7600 4450 50  0001 C CNN
F 1 "GND" H 7605 4527 50  0000 C CNN
F 2 "" H 7600 4700 50  0001 C CNN
F 3 "" H 7600 4700 50  0001 C CNN
	1    7600 4700
	1    0    0    -1  
$EndComp
$Comp
L power:GND #PWR0814
U 1 1
P 8500 3850
F 0 "#PWR0814" H 8500 3600 50  0001 C CNN
F 1 "GND" H 8505 3677 50  0000 C CNN
F 2 "" H 8500 3850 50  0001 C CNN
F 3 "" H 8500 3850 50  0001 C CNN
	1    8500 3850
	1    0    0    -1  
$EndComp
$Comp
L power:GND #PWR0811
U 1 1
P 10800 3300
F 0 "#PWR0811" H 10800 3050 50  0001 C CNN
F 1 "GND" H 10805 3127 50  0000 C CNN
F 2 "" H 10800 3300 50  0001 C CNN
F 3 "" H 10800 3300 50  0001 C CNN
	1    10800 3300
	1    0    0    -1  
$EndComp
Wire Wire Line
	8500 3750 8500 3850
Wire Wire Line
	7600 4650 7600 4700
Wire Wire Line
	10800 3200 10800 3300
$Comp
L Device:R R814
U 1 1
P 8500 3050
F 0 "R814" H 8430 3004 50  0000 R CNN
F 1 "220" H 8430 3095 50  0000 R CNN
F 2 "Resistor_THT:R_Axial_DIN0309_L9.0mm_D3.2mm_P12.70mm_Horizontal" V 8430 3050 50  0001 C CNN
F 3 "~" H 8500 3050 50  0001 C CNN
	1    8500 3050
	-1   0    0    1   
$EndComp
$Comp
L Device:R R809
U 1 1
P 10800 2500
F 0 "R809" H 10730 2454 50  0000 R CNN
F 1 "220" H 10730 2545 50  0000 R CNN
F 2 "Resistor_THT:R_Axial_DIN0309_L9.0mm_D3.2mm_P12.70mm_Horizontal" V 10730 2500 50  0001 C CNN
F 3 "~" H 10800 2500 50  0001 C CNN
	1    10800 2500
	-1   0    0    1   
$EndComp
$Comp
L Device:R R808
U 1 1
P 10000 2500
F 0 "R808" H 9930 2454 50  0000 R CNN
F 1 "220" H 9930 2545 50  0000 R CNN
F 2 "Resistor_THT:R_Axial_DIN0309_L9.0mm_D3.2mm_P12.70mm_Horizontal" V 9930 2500 50  0001 C CNN
F 3 "~" H 10000 2500 50  0001 C CNN
	1    10000 2500
	-1   0    0    1   
$EndComp
$Comp
L Device:R R817
U 1 1
P 9000 3550
F 0 "R817" H 8930 3504 50  0000 R CNN
F 1 "10k" H 8930 3595 50  0000 R CNN
F 2 "Resistor_THT:R_Axial_DIN0309_L9.0mm_D3.2mm_P12.70mm_Horizontal" V 8930 3550 50  0001 C CNN
F 3 "~" H 9000 3550 50  0001 C CNN
	1    9000 3550
	-1   0    0    1   
$EndComp
$Comp
L Device:R R811
U 1 1
P 10400 2850
F 0 "R811" H 10330 2804 50  0000 R CNN
F 1 "10k" H 10330 2895 50  0000 R CNN
F 2 "Resistor_THT:R_Axial_DIN0309_L9.0mm_D3.2mm_P12.70mm_Horizontal" V 10330 2850 50  0001 C CNN
F 3 "~" H 10400 2850 50  0001 C CNN
	1    10400 2850
	-1   0    0    1   
$EndComp
$Comp
L Device:LED D802
U 1 1
P 10800 2100
F 0 "D802" V 10839 1983 50  0000 R CNN
F 1 "ALARM" V 10748 1983 50  0000 R CNN
F 2 "TerminalBlock_MetzConnect:TerminalBlock_MetzConnect_Type059_RT06302HBWC_1x02_P3.50mm_Horizontal" H 10800 2100 50  0001 C CNN
F 3 "~" H 10800 2100 50  0001 C CNN
	1    10800 2100
	0    -1   -1   0   
$EndComp
$Comp
L power:VDD #PWR0806
U 1 1
P 10800 1800
F 0 "#PWR0806" H 10800 1650 50  0001 C CNN
F 1 "VDD" H 10817 1973 50  0000 C CNN
F 2 "" H 10800 1800 50  0001 C CNN
F 3 "" H 10800 1800 50  0001 C CNN
	1    10800 1800
	1    0    0    -1  
$EndComp
Wire Wire Line
	10800 1800 10800 1900
Wire Wire Line
	10800 2250 10800 2300
Wire Wire Line
	10800 2650 10800 2700
Wire Wire Line
	10000 2350 10000 1900
Wire Wire Line
	10000 2650 10000 2700
Wire Wire Line
	10400 2700 10000 2700
Connection ~ 10000 2700
Wire Wire Line
	10000 2700 10000 2800
Wire Wire Line
	10400 3000 10500 3000
Wire Wire Line
	9300 2800 9300 2700
Wire Wire Line
	9300 2700 10000 2700
Wire Wire Line
	8500 3200 8500 3300
Wire Wire Line
	10000 3200 10000 3300
Wire Wire Line
	10000 3300 9300 3300
Connection ~ 8500 3300
Wire Wire Line
	8500 3300 8500 3350
Wire Wire Line
	9300 3200 9300 3300
Connection ~ 9300 3300
Wire Wire Line
	9300 3300 8500 3300
$Comp
L Device:R R818
U 1 1
P 9700 3550
F 0 "R818" H 9630 3504 50  0000 R CNN
F 1 "10k" H 9630 3595 50  0000 R CNN
F 2 "Resistor_THT:R_Axial_DIN0309_L9.0mm_D3.2mm_P12.70mm_Horizontal" V 9630 3550 50  0001 C CNN
F 3 "~" H 9700 3550 50  0001 C CNN
	1    9700 3550
	-1   0    0    1   
$EndComp
Wire Wire Line
	9000 3000 9000 3400
Wire Wire Line
	9700 3000 9700 3400
$Comp
L Device:R R813
U 1 1
P 7600 3050
F 0 "R813" H 7530 3004 50  0000 R CNN
F 1 "220" H 7530 3095 50  0000 R CNN
F 2 "Resistor_THT:R_Axial_DIN0309_L9.0mm_D3.2mm_P12.70mm_Horizontal" V 7530 3050 50  0001 C CNN
F 3 "~" H 7600 3050 50  0001 C CNN
	1    7600 3050
	-1   0    0    1   
$EndComp
$Comp
L power:VDD #PWR0809
U 1 1
P 7600 2850
F 0 "#PWR0809" H 7600 2700 50  0001 C CNN
F 1 "VDD" H 7617 3023 50  0000 C CNN
F 2 "" H 7600 2850 50  0001 C CNN
F 3 "" H 7600 2850 50  0001 C CNN
	1    7600 2850
	1    0    0    -1  
$EndComp
$Comp
L power:VDD #PWR0810
U 1 1
P 8500 2850
F 0 "#PWR0810" H 8500 2700 50  0001 C CNN
F 1 "VDD" H 8517 3023 50  0000 C CNN
F 2 "" H 8500 2850 50  0001 C CNN
F 3 "" H 8500 2850 50  0001 C CNN
	1    8500 2850
	1    0    0    -1  
$EndComp
Wire Wire Line
	8500 2850 8500 2900
Wire Wire Line
	7600 2850 7600 2900
Wire Wire Line
	7600 3200 7600 3550
$Comp
L Device:R R816
U 1 1
P 8000 3550
F 0 "R816" V 7793 3550 50  0000 C CNN
F 1 "10k" V 7884 3550 50  0000 C CNN
F 2 "Resistor_THT:R_Axial_DIN0309_L9.0mm_D3.2mm_P12.70mm_Horizontal" V 7930 3550 50  0001 C CNN
F 3 "~" H 8000 3550 50  0001 C CNN
	1    8000 3550
	0    1    1    0   
$EndComp
Wire Wire Line
	8150 3550 8200 3550
Wire Wire Line
	7850 3550 7600 3550
Connection ~ 7600 3550
Wire Wire Line
	7600 3550 7600 3700
$Comp
L Device:R R820
U 1 1
P 7050 3900
F 0 "R820" V 6843 3900 50  0000 C CNN
F 1 "10k" V 6934 3900 50  0000 C CNN
F 2 "Resistor_THT:R_Axial_DIN0309_L9.0mm_D3.2mm_P12.70mm_Horizontal" V 6980 3900 50  0001 C CNN
F 3 "~" H 7050 3900 50  0001 C CNN
	1    7050 3900
	0    1    1    0   
$EndComp
$Comp
L Device:R R822
U 1 1
P 7050 4450
F 0 "R822" V 6843 4450 50  0000 C CNN
F 1 "10k" V 6934 4450 50  0000 C CNN
F 2 "Resistor_THT:R_Axial_DIN0309_L9.0mm_D3.2mm_P12.70mm_Horizontal" V 6980 4450 50  0001 C CNN
F 3 "~" H 7050 4450 50  0001 C CNN
	1    7050 4450
	0    1    1    0   
$EndComp
Wire Wire Line
	7200 3900 7300 3900
Wire Wire Line
	7200 4450 7300 4450
Wire Wire Line
	6900 3900 6350 3900
Wire Wire Line
	6900 4450 6350 4450
Wire Wire Line
	9000 3700 9000 4150
Wire Wire Line
	9700 3700 9700 4150
Wire Wire Line
	7600 1900 8100 1900
Connection ~ 7600 1900
Wire Wire Line
	5600 5050 6150 5050
Connection ~ 5600 5050
Text Label 5750 5050 0    50   ~ 0
i_reg_active
Text Label 9700 3900 0    50   ~ 0
i_reg_active
Text Label 6450 4450 0    50   ~ 0
i_reg_active
Text Label 7750 1900 0    50   ~ 0
u_reg_active
Text Label 6450 3900 0    50   ~ 0
u_reg_active
Text Label 9000 3900 0    50   ~ 0
u_reg_active
Wire Wire Line
	10800 2700 11000 2700
Wire Wire Line
	11000 2700 11000 3900
Connection ~ 10800 2700
Wire Wire Line
	10800 2700 10800 2800
Text Label 11000 3150 1    50   ~ 0
Alarm
Text HLabel 10650 3900 0    50   Output ~ 0
~ALARM
Wire Wire Line
	11000 3900 10650 3900
$Comp
L Connector:Screw_Terminal_01x03 J801
U 1 1
P 6000 950
F 0 "J801" V 6200 1050 50  0000 R CNN
F 1 "U_POT_option" V 6100 1050 50  0000 R CNN
F 2 "TerminalBlock_MetzConnect:TerminalBlock_MetzConnect_Type011_RT05503HBWC_1x03_P5.00mm_Horizontal" H 6000 950 50  0001 C CNN
F 3 "~" H 6000 950 50  0001 C CNN
	1    6000 950 
	0    -1   -1   0   
$EndComp
Wire Wire Line
	4900 2850 5000 2850
Wire Wire Line
	4000 2000 5000 2000
Wire Wire Line
	5000 2200 5000 2000
Wire Wire Line
	5000 2500 5000 2850
Connection ~ 5000 2850
Wire Wire Line
	5000 2850 5500 2850
Wire Wire Line
	5200 2000 5000 2000
Connection ~ 5000 2000
$Comp
L power:GND #PWR0804
U 1 1
P 6300 1200
F 0 "#PWR0804" H 6300 950 50  0001 C CNN
F 1 "GND" H 6305 1027 50  0000 C CNN
F 2 "" H 6300 1200 50  0001 C CNN
F 3 "" H 6300 1200 50  0001 C CNN
	1    6300 1200
	0    -1   -1   0   
$EndComp
$Comp
L Jumper:Jumper_3_Bridged12 JP801
U 1 1
P 5600 1550
F 0 "JP801" H 5600 1754 50  0000 C CNN
F 1 "U_POT_option" H 5600 1663 50  0000 C CNN
F 2 "Connector_PinHeader_2.54mm:PinHeader_1x03_P2.54mm_Vertical" H 5600 1550 50  0001 C CNN
F 3 "~" H 5600 1550 50  0001 C CNN
	1    5600 1550
	1    0    0    -1  
$EndComp
Wire Wire Line
	3000 1600 2800 1600
Wire Wire Line
	3300 1600 3500 1600
Text HLabel 5200 1200 0    50   Input ~ 0
Vref_DAC
Wire Wire Line
	5350 1550 5200 1550
Wire Wire Line
	5600 1700 5600 2000
Wire Wire Line
	5600 2000 5500 2000
Wire Wire Line
	5900 1150 5900 1200
Wire Wire Line
	5900 1200 5200 1200
Wire Wire Line
	6100 1150 6100 1200
Wire Wire Line
	6100 1200 6300 1200
Wire Wire Line
	6000 1150 6000 1550
Wire Wire Line
	6000 1550 5850 1550
$Comp
L Jumper:Jumper_3_Bridged12 JP802
U 1 1
P 1350 5600
F 0 "JP802" V 1396 5667 50  0000 L CNN
F 1 "I_POT_option" V 1305 5667 50  0000 L CNN
F 2 "Connector_PinHeader_2.54mm:PinHeader_1x03_P2.54mm_Vertical" H 1350 5600 50  0001 C CNN
F 3 "~" H 1350 5600 50  0001 C CNN
	1    1350 5600
	0    -1   -1   0   
$EndComp
$Comp
L Connector:Screw_Terminal_01x03 J802
U 1 1
P 1350 5000
F 0 "J802" V 1550 5100 50  0000 R CNN
F 1 "I_POT_option" V 1450 5100 50  0000 R CNN
F 2 "TerminalBlock_MetzConnect:TerminalBlock_MetzConnect_Type011_RT05503HBWC_1x03_P5.00mm_Horizontal" H 1350 5000 50  0001 C CNN
F 3 "~" H 1350 5000 50  0001 C CNN
	1    1350 5000
	0    -1   -1   0   
$EndComp
$Comp
L power:GND #PWR0817
U 1 1
P 1600 5200
F 0 "#PWR0817" H 1600 4950 50  0001 C CNN
F 1 "GND" H 1605 5027 50  0000 C CNN
F 2 "" H 1600 5200 50  0001 C CNN
F 3 "" H 1600 5200 50  0001 C CNN
	1    1600 5200
	0    -1   -1   0   
$EndComp
Text Label 5350 1200 0    50   ~ 0
Vref_DAC
Wire Wire Line
	1350 5200 1350 5350
Wire Wire Line
	1500 5600 1600 5600
Wire Wire Line
	1450 5200 1600 5200
Wire Wire Line
	1250 5200 700  5200
Wire Wire Line
	1350 5850 1350 6000
Wire Wire Line
	1350 6000 1200 6000
Text Label 800  5200 0    50   ~ 0
Vref_DAC
Text HLabel 7850 1350 2    50   Input ~ 0
led_v_reg
Wire Wire Line
	7850 1350 7600 1350
Connection ~ 7600 1350
Wire Wire Line
	7600 1350 7600 1400
Wire Wire Line
	10000 1900 10800 1900
Connection ~ 10800 1900
Wire Wire Line
	10800 1900 10800 1950
Text HLabel 10650 2300 0    50   Input ~ 0
led_alarm
Wire Wire Line
	10650 2300 10800 2300
Connection ~ 10800 2300
Wire Wire Line
	10800 2300 10800 2350
Text HLabel 5350 4400 0    50   Input ~ 0
led_i_reg
Wire Wire Line
	5350 4400 5600 4400
Connection ~ 5600 4400
Wire Wire Line
	5600 4400 5600 4300
$EndSCHEMATC
